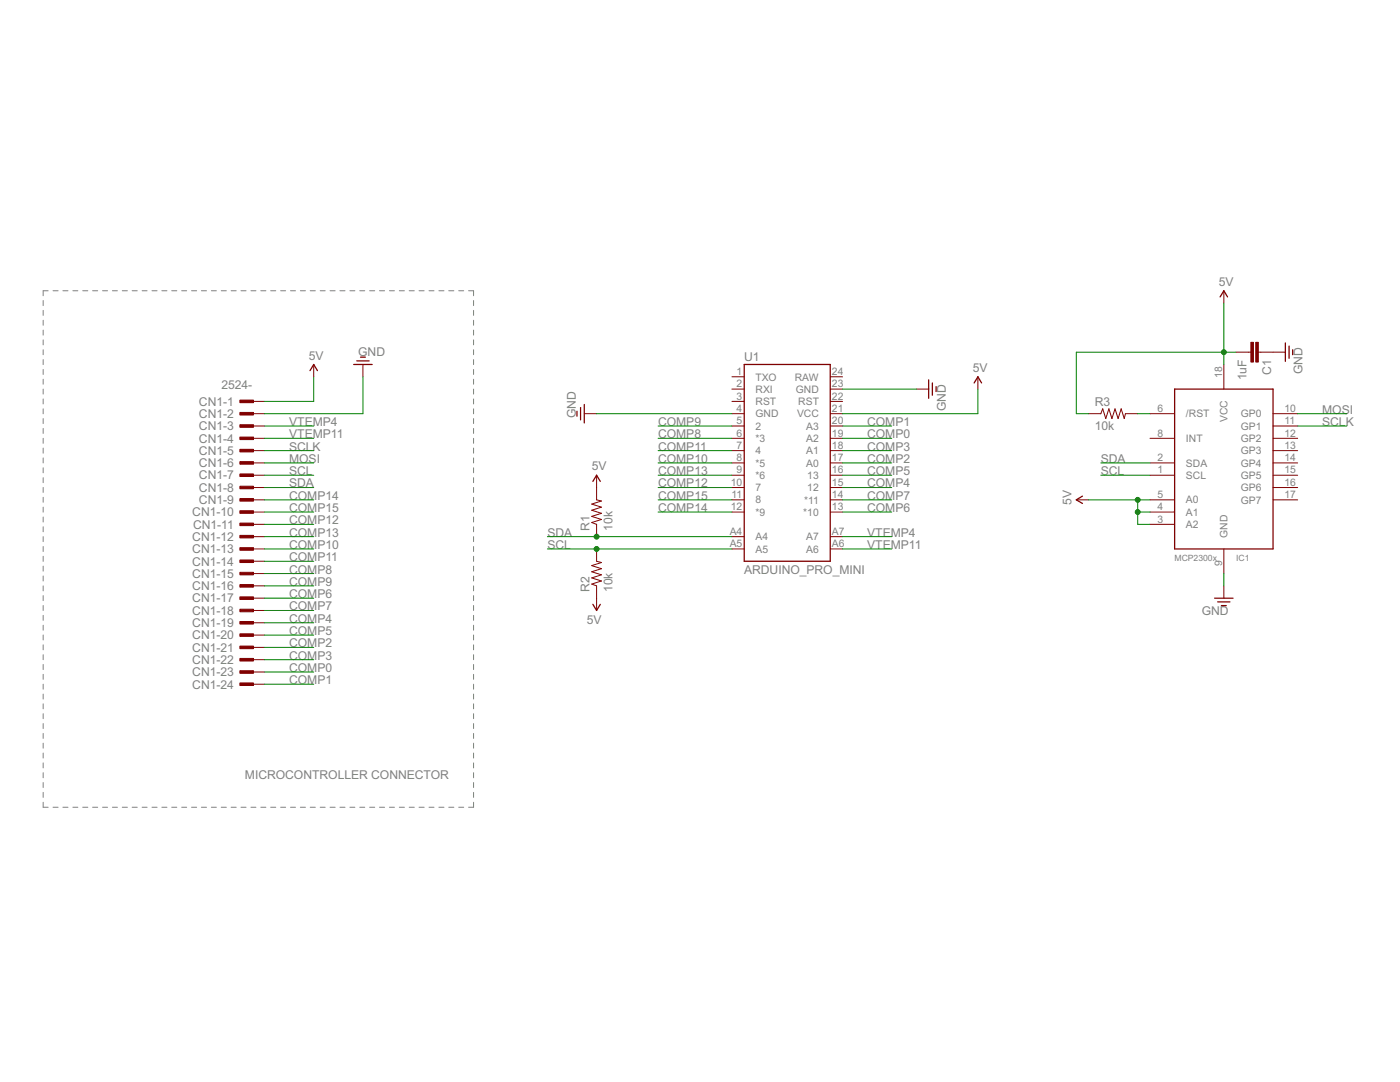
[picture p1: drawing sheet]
<?xml version="1.0" encoding="utf-8"?>
<!DOCTYPE eagle SYSTEM "eagle.dtd">
<!--
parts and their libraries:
openct: Licensing: Creative Commons ShareAlike 4.0 International - https://creativecommons.org/licenses/by-sa/4.0
-->
<eagle version="6.5.0">
<drawing>
<settings>
<setting alwaysvectorfont="no"/>
<setting verticaltext="up"/>
</settings>
<grid distance="0.1" unitdist="inch" unit="inch" style="lines" multiple="1" display="yes" altdistance="0.01" altunitdist="inch" altunit="inch"/>
<schematic xreflabel="%F%N/%S.%C%R" xrefpart="/%S.%C%R">
<libraries>
<library name="openct">
<symbols>
<symbol name="GND">
<wire x1="-1.905" y1="0" x2="1.905" y2="0" width="0.254" layer="94"/>
<wire x1="-1.27" y1="-0.762" x2="1.27" y2="-0.762" width="0.254" layer="94"/>
<wire x1="-0.508" y1="-1.524" x2="0.508" y2="-1.524" width="0.254" layer="94"/>
<text x="-4.572" y="-3.556" size="1.778" layer="96">&gt;VALUE</text>
<pin name="GND" x="0" y="2.54" visible="off" length="short" direction="sup" rot="R270"/>
</symbol>
<symbol name="RESISTOR">
<wire x1="-2.54" y1="0" x2="-2.159" y2="1.016" width="0.1524" layer="94"/>
<wire x1="-2.159" y1="1.016" x2="-1.524" y2="-1.016" width="0.1524" layer="94"/>
<wire x1="-1.524" y1="-1.016" x2="-0.889" y2="1.016" width="0.1524" layer="94"/>
<wire x1="-0.889" y1="1.016" x2="-0.254" y2="-1.016" width="0.1524" layer="94"/>
<wire x1="-0.254" y1="-1.016" x2="0.381" y2="1.016" width="0.1524" layer="94"/>
<wire x1="0.381" y1="1.016" x2="1.016" y2="-1.016" width="0.1524" layer="94"/>
<wire x1="1.016" y1="-1.016" x2="1.651" y2="1.016" width="0.1524" layer="94"/>
<wire x1="1.651" y1="1.016" x2="2.286" y2="-1.016" width="0.1524" layer="94"/>
<wire x1="2.286" y1="-1.016" x2="2.54" y2="0" width="0.1524" layer="94"/>
<text x="-3.81" y="1.4986" size="1.778" layer="95">&gt;NAME</text>
<text x="-3.81" y="-3.302" size="1.778" layer="96">&gt;VALUE</text>
<pin name="2" x="5.08" y="0" visible="off" length="short" direction="pas" swaplevel="1" rot="R180"/>
<pin name="1" x="-5.08" y="0" visible="off" length="short" direction="pas" swaplevel="1"/>
</symbol>
<symbol name="5V">
<wire x1="0.762" y1="1.27" x2="0" y2="2.54" width="0.254" layer="94"/>
<wire x1="0" y1="2.54" x2="-0.762" y2="1.27" width="0.254" layer="94"/>
<text x="-1.016" y="3.556" size="1.778" layer="96">&gt;VALUE</text>
<pin name="5V" x="0" y="0" visible="off" length="short" direction="sup" rot="R90"/>
</symbol>
<symbol name="CAP">
<wire x1="0" y1="2.54" x2="0" y2="2.032" width="0.1524" layer="94"/>
<wire x1="0" y1="0" x2="0" y2="0.508" width="0.1524" layer="94"/>
<text x="1.524" y="2.921" size="1.778" layer="95">&gt;NAME</text>
<text x="1.524" y="-2.159" size="1.778" layer="96">&gt;VALUE</text>
<rectangle x1="-2.032" y1="0.508" x2="2.032" y2="1.016" layer="94"/>
<rectangle x1="-2.032" y1="1.524" x2="2.032" y2="2.032" layer="94"/>
<pin name="1" x="0" y="5.08" visible="off" length="short" direction="pas" swaplevel="1" rot="R270"/>
<pin name="2" x="0" y="-2.54" visible="off" length="short" direction="pas" swaplevel="1" rot="R90"/>
</symbol>
</symbols>
<devicesets>
<deviceset name="GND" prefix="GND">
<gates>
<gate name="1" symbol="GND" x="0" y="0"/>
</gates>
<devices>
<device name="">
<technologies>
<technology name=""/>
</technologies>
</device>
</devices>
</deviceset>
<deviceset name="RESISTOR" prefix="R" uservalue="yes">
<gates>
<gate name="G$1" symbol="RESISTOR" x="0" y="0"/>
</gates>
<devices>
<device name="0603" package="0603">
<connects>
<connect gate="G$1" pin="1" pad="1"/>
<connect gate="G$1" pin="2" pad="2"/>
</connects>
<technologies>
<technology name=""/>
</technologies>
</device>
<device name="0402" package="C0402">
<connects>
<connect gate="G$1" pin="1" pad="1"/>
<connect gate="G$1" pin="2" pad="2"/>
</connects>
<technologies>
<technology name=""/>
</technologies>
</device>
<device name="0805" package="0805">
<connects>
<connect gate="G$1" pin="1" pad="1"/>
<connect gate="G$1" pin="2" pad="2"/>
</connects>
<technologies>
<technology name=""/>
</technologies>
</device>
</devices>
</deviceset>
<deviceset name="5V">
<gates>
<gate name="G$1" symbol="5V" x="0" y="0"/>
</gates>
<devices>
<device name="">
<technologies>
<technology name=""/>
</technologies>
</device>
</devices>
</deviceset>
<deviceset name="CAP" prefix="C" uservalue="yes">
<gates>
<gate name="G$1" symbol="CAP" x="0" y="0"/>
</gates>
<devices>
<device name="0603" package="0603">
<connects>
<connect gate="G$1" pin="1" pad="1"/>
<connect gate="G$1" pin="2" pad="2"/>
</connects>
<technologies>
<technology name=""/>
</technologies>
</device>
<device name="0402" package="C0402">
<connects>
<connect gate="G$1" pin="1" pad="1"/>
<connect gate="G$1" pin="2" pad="2"/>
</connects>
<technologies>
<technology name=""/>
</technologies>
</device>
<device name="0805" package="0805">
<connects>
<connect gate="G$1" pin="1" pad="1"/>
<connect gate="G$1" pin="2" pad="2"/>
</connects>
<technologies>
<technology name=""/>
</technologies>
</device>
</devices>
</deviceset>
</devicesets>
</library>
<library name="con-3m">
<symbols>
<symbol name="PINV">
<text x="-1.27" y="0.889" size="1.778" layer="95" rot="R180">&gt;NAME</text>
<text x="-3.81" y="2.667" size="1.778" layer="96">&gt;VALUE</text>
<rectangle x1="0" y1="-0.254" x2="2.794" y2="0.254" layer="94"/>
<pin name="KL" x="5.08" y="0" visible="off" length="short" direction="pas" rot="R180"/>
</symbol>
<symbol name="PIN">
<text x="-1.27" y="0.889" size="1.778" layer="95" rot="R180">&gt;NAME</text>
<rectangle x1="0" y1="-0.254" x2="2.794" y2="0.254" layer="94"/>
<pin name="KL" x="5.08" y="0" visible="off" length="short" direction="pas" rot="R180"/>
</symbol>
</symbols>
<devicesets>
<deviceset name="2524-" prefix="X">
<gates>
<gate name="-1" symbol="PINV" x="0" y="0" addlevel="always"/>
<gate name="-2" symbol="PIN" x="0" y="-2.54" addlevel="always"/>
<gate name="-3" symbol="PIN" x="0" y="-5.08" addlevel="always"/>
<gate name="-4" symbol="PIN" x="0" y="-7.62" addlevel="always"/>
<gate name="-5" symbol="PIN" x="0" y="-10.16" addlevel="always"/>
<gate name="-6" symbol="PIN" x="0" y="-12.7" addlevel="always"/>
<gate name="-7" symbol="PIN" x="0" y="-15.24" addlevel="always"/>
<gate name="-8" symbol="PIN" x="0" y="-17.78" addlevel="always"/>
<gate name="-9" symbol="PIN" x="0" y="-20.32" addlevel="always"/>
<gate name="-10" symbol="PIN" x="0" y="-22.86" addlevel="always"/>
<gate name="-11" symbol="PIN" x="0" y="-25.4" addlevel="always"/>
<gate name="-12" symbol="PIN" x="0" y="-27.94" addlevel="always"/>
<gate name="-13" symbol="PIN" x="0" y="-30.48" addlevel="always"/>
<gate name="-14" symbol="PIN" x="0" y="-33.02" addlevel="always"/>
<gate name="-15" symbol="PIN" x="0" y="-35.56" addlevel="always"/>
<gate name="-16" symbol="PIN" x="0" y="-38.1" addlevel="always"/>
<gate name="-17" symbol="PIN" x="0" y="-40.64" addlevel="always"/>
<gate name="-18" symbol="PIN" x="0" y="-43.18" addlevel="always"/>
<gate name="-19" symbol="PIN" x="0" y="-45.72" addlevel="always"/>
<gate name="-20" symbol="PIN" x="0" y="-48.26" addlevel="always"/>
<gate name="-21" symbol="PIN" x="0" y="-50.8" addlevel="always"/>
<gate name="-22" symbol="PIN" x="0" y="-53.34" addlevel="always"/>
<gate name="-23" symbol="PIN" x="0" y="-55.88" addlevel="always"/>
<gate name="-24" symbol="PIN" x="0" y="-58.42" addlevel="always"/>
</gates>
<devices>
<device name="" package="PAK100/2500-24">
<connects>
<connect gate="-1" pin="KL" pad="1"/>
<connect gate="-10" pin="KL" pad="10"/>
<connect gate="-11" pin="KL" pad="11"/>
<connect gate="-12" pin="KL" pad="12"/>
<connect gate="-13" pin="KL" pad="13"/>
<connect gate="-14" pin="KL" pad="14"/>
<connect gate="-15" pin="KL" pad="15"/>
<connect gate="-16" pin="KL" pad="16"/>
<connect gate="-17" pin="KL" pad="17"/>
<connect gate="-18" pin="KL" pad="18"/>
<connect gate="-19" pin="KL" pad="19"/>
<connect gate="-2" pin="KL" pad="2"/>
<connect gate="-20" pin="KL" pad="20"/>
<connect gate="-21" pin="KL" pad="21"/>
<connect gate="-22" pin="KL" pad="22"/>
<connect gate="-23" pin="KL" pad="23"/>
<connect gate="-24" pin="KL" pad="24"/>
<connect gate="-3" pin="KL" pad="3"/>
<connect gate="-4" pin="KL" pad="4"/>
<connect gate="-5" pin="KL" pad="5"/>
<connect gate="-6" pin="KL" pad="6"/>
<connect gate="-7" pin="KL" pad="7"/>
<connect gate="-8" pin="KL" pad="8"/>
<connect gate="-9" pin="KL" pad="9"/>
</connects>
<technologies>
<technology name="">
<attribute name="MF" value="" constant="no"/>
<attribute name="MPN" value="" constant="no"/>
<attribute name="OC_FARNELL" value="unknown" constant="no"/>
<attribute name="OC_NEWARK" value="unknown" constant="no"/>
</technology>
</technologies>
</device>
<device name="5" package="PAK100/2500-5-24">
<connects>
<connect gate="-1" pin="KL" pad="1"/>
<connect gate="-10" pin="KL" pad="10"/>
<connect gate="-11" pin="KL" pad="11"/>
<connect gate="-12" pin="KL" pad="12"/>
<connect gate="-13" pin="KL" pad="13"/>
<connect gate="-14" pin="KL" pad="14"/>
<connect gate="-15" pin="KL" pad="15"/>
<connect gate="-16" pin="KL" pad="16"/>
<connect gate="-17" pin="KL" pad="17"/>
<connect gate="-18" pin="KL" pad="18"/>
<connect gate="-19" pin="KL" pad="19"/>
<connect gate="-2" pin="KL" pad="2"/>
<connect gate="-20" pin="KL" pad="20"/>
<connect gate="-21" pin="KL" pad="21"/>
<connect gate="-22" pin="KL" pad="22"/>
<connect gate="-23" pin="KL" pad="23"/>
<connect gate="-24" pin="KL" pad="24"/>
<connect gate="-3" pin="KL" pad="3"/>
<connect gate="-4" pin="KL" pad="4"/>
<connect gate="-5" pin="KL" pad="5"/>
<connect gate="-6" pin="KL" pad="6"/>
<connect gate="-7" pin="KL" pad="7"/>
<connect gate="-8" pin="KL" pad="8"/>
<connect gate="-9" pin="KL" pad="9"/>
</connects>
<technologies>
<technology name="">
<attribute name="MF" value="" constant="no"/>
<attribute name="MPN" value="" constant="no"/>
<attribute name="OC_FARNELL" value="9838465" constant="no"/>
<attribute name="OC_NEWARK" value="unknown" constant="no"/>
</technology>
</technologies>
</device>
</devices>
</deviceset>
</devicesets>
</library>
<library name="SparkFun-Boards">
<symbols>
<symbol name="ARDUINO_PRO_MINI">
<wire x1="-7.62" y1="17.78" x2="-7.62" y2="-22.86" width="0.254" layer="94"/>
<wire x1="-7.62" y1="-22.86" x2="10.16" y2="-22.86" width="0.254" layer="94"/>
<wire x1="10.16" y1="-22.86" x2="10.16" y2="17.78" width="0.254" layer="94"/>
<wire x1="10.16" y1="17.78" x2="-7.62" y2="17.78" width="0.254" layer="94"/>
<text x="-7.62" y="18.542" size="1.778" layer="95">&gt;NAME</text>
<text x="-7.62" y="-25.4" size="1.778" layer="96">&gt;VALUE</text>
<pin name="2" x="-10.16" y="5.08" length="short"/>
<pin name="*3" x="-10.16" y="2.54" length="short"/>
<pin name="4" x="-10.16" y="0" length="short"/>
<pin name="*5" x="-10.16" y="-2.54" length="short"/>
<pin name="*6" x="-10.16" y="-5.08" length="short"/>
<pin name="7" x="-10.16" y="-7.62" length="short"/>
<pin name="8" x="-10.16" y="-10.16" length="short"/>
<pin name="*9" x="-10.16" y="-12.7" length="short"/>
<pin name="*10" x="12.7" y="-12.7" length="short" rot="R180"/>
<pin name="*11" x="12.7" y="-10.16" length="short" rot="R180"/>
<pin name="12" x="12.7" y="-7.62" length="short" rot="R180"/>
<pin name="13" x="12.7" y="-5.08" length="short" rot="R180"/>
<pin name="A0" x="12.7" y="-2.54" length="short" rot="R180"/>
<pin name="A1" x="12.7" y="0" length="short" rot="R180"/>
<pin name="A2" x="12.7" y="2.54" length="short" rot="R180"/>
<pin name="A3" x="12.7" y="5.08" length="short" rot="R180"/>
<pin name="GND" x="-10.16" y="7.62" length="short"/>
<pin name="GND@2" x="12.7" y="12.7" length="short" rot="R180"/>
<pin name="RAW" x="12.7" y="15.24" length="short" rot="R180"/>
<pin name="RST" x="-10.16" y="10.16" length="short"/>
<pin name="RST@2" x="12.7" y="10.16" length="short" rot="R180"/>
<pin name="RXI" x="-10.16" y="12.7" length="short"/>
<pin name="TXO" x="-10.16" y="15.24" length="short"/>
<pin name="VCC" x="12.7" y="7.62" length="short" rot="R180"/>
<pin name="A7" x="12.7" y="-17.78" length="short" rot="R180"/>
<pin name="A6" x="12.7" y="-20.32" length="short" rot="R180"/>
<pin name="A4" x="-10.16" y="-17.78" length="short"/>
<pin name="A5" x="-10.16" y="-20.32" length="short"/>
</symbol>
</symbols>
<devicesets>
<deviceset name="ARDUINO_PRO_MINI">
<gates>
<gate name="G$1" symbol="ARDUINO_PRO_MINI" x="0" y="2.54"/>
</gates>
<devices>
<device name="" package="ARDUINO_PRO_MINI">
<connects>
<connect gate="G$1" pin="*10" pad="13"/>
<connect gate="G$1" pin="*11" pad="14"/>
<connect gate="G$1" pin="*3" pad="6"/>
<connect gate="G$1" pin="*5" pad="8"/>
<connect gate="G$1" pin="*6" pad="9"/>
<connect gate="G$1" pin="*9" pad="12"/>
<connect gate="G$1" pin="12" pad="15"/>
<connect gate="G$1" pin="13" pad="16"/>
<connect gate="G$1" pin="2" pad="5"/>
<connect gate="G$1" pin="4" pad="7"/>
<connect gate="G$1" pin="7" pad="10"/>
<connect gate="G$1" pin="8" pad="11"/>
<connect gate="G$1" pin="A0" pad="17"/>
<connect gate="G$1" pin="A1" pad="18"/>
<connect gate="G$1" pin="A2" pad="19"/>
<connect gate="G$1" pin="A3" pad="20"/>
<connect gate="G$1" pin="A4" pad="A4"/>
<connect gate="G$1" pin="A5" pad="A5"/>
<connect gate="G$1" pin="A6" pad="A6"/>
<connect gate="G$1" pin="A7" pad="A7"/>
<connect gate="G$1" pin="GND" pad="4"/>
<connect gate="G$1" pin="GND@2" pad="23"/>
<connect gate="G$1" pin="RAW" pad="24"/>
<connect gate="G$1" pin="RST" pad="3"/>
<connect gate="G$1" pin="RST@2" pad="22"/>
<connect gate="G$1" pin="RXI" pad="2"/>
<connect gate="G$1" pin="TXO" pad="1"/>
<connect gate="G$1" pin="VCC" pad="21"/>
</connects>
<technologies>
<technology name=""/>
</technologies>
</device>
</devices>
</deviceset>
</devicesets>
</library>
<library name="adafruit">
<symbols>
<symbol name="MCP2300X">
<wire x1="-10.16" y1="15.24" x2="10.16" y2="15.24" width="0.254" layer="94"/>
<wire x1="10.16" y1="15.24" x2="10.16" y2="-17.78" width="0.254" layer="94"/>
<wire x1="10.16" y1="-17.78" x2="-10.16" y2="-17.78" width="0.254" layer="94"/>
<wire x1="-10.16" y1="-17.78" x2="-10.16" y2="15.24" width="0.254" layer="94"/>
<text x="-10.16" y="-20.32" size="1.27" layer="96">MCP2300x</text>
<text x="2.54" y="-20.32" size="1.27" layer="95">&gt;NAME</text>
<pin name="GP0" x="15.24" y="10.16" length="middle" rot="R180"/>
<pin name="GP1" x="15.24" y="7.62" length="middle" rot="R180"/>
<pin name="GP2" x="15.24" y="5.08" length="middle" rot="R180"/>
<pin name="GP3" x="15.24" y="2.54" length="middle" rot="R180"/>
<pin name="GP4" x="15.24" y="0" length="middle" rot="R180"/>
<pin name="GP5" x="15.24" y="-2.54" length="middle" rot="R180"/>
<pin name="GP6" x="15.24" y="-5.08" length="middle" rot="R180"/>
<pin name="GP7" x="15.24" y="-7.62" length="middle" rot="R180"/>
<pin name="VCC" x="0" y="20.32" length="middle" direction="pwr" rot="R270"/>
<pin name="GND" x="0" y="-22.86" length="middle" direction="pwr" rot="R90"/>
<pin name="A0" x="-15.24" y="-7.62" length="middle" direction="in"/>
<pin name="A1" x="-15.24" y="-10.16" length="middle" direction="in"/>
<pin name="A2" x="-15.24" y="-12.7" length="middle" direction="in"/>
<pin name="SDA" x="-15.24" y="0" length="middle"/>
<pin name="SCL" x="-15.24" y="-2.54" length="middle"/>
<pin name="/RST" x="-15.24" y="10.16" length="middle" direction="in"/>
<pin name="INT" x="-15.24" y="5.08" length="middle" direction="out"/>
</symbol>
</symbols>
<devicesets>
<deviceset name="MCP2300X" prefix="IC">
<gates>
<gate name="G$1" symbol="MCP2300X" x="0" y="0"/>
</gates>
<devices>
<device name="/SO" package="SO18W">
<connects>
<connect gate="G$1" pin="/RST" pad="6"/>
<connect gate="G$1" pin="A0" pad="5"/>
<connect gate="G$1" pin="A1" pad="4"/>
<connect gate="G$1" pin="A2" pad="3"/>
<connect gate="G$1" pin="GND" pad="9"/>
<connect gate="G$1" pin="GP0" pad="10"/>
<connect gate="G$1" pin="GP1" pad="11"/>
<connect gate="G$1" pin="GP2" pad="12"/>
<connect gate="G$1" pin="GP3" pad="13"/>
<connect gate="G$1" pin="GP4" pad="14"/>
<connect gate="G$1" pin="GP5" pad="15"/>
<connect gate="G$1" pin="GP6" pad="16"/>
<connect gate="G$1" pin="GP7" pad="17"/>
<connect gate="G$1" pin="INT" pad="8"/>
<connect gate="G$1" pin="SCL" pad="1"/>
<connect gate="G$1" pin="SDA" pad="2"/>
<connect gate="G$1" pin="VCC" pad="18"/>
</connects>
<technologies>
<technology name=""/>
</technologies>
</device>
<device name="/P" package="DIL18">
<connects>
<connect gate="G$1" pin="/RST" pad="6"/>
<connect gate="G$1" pin="A0" pad="5"/>
<connect gate="G$1" pin="A1" pad="4"/>
<connect gate="G$1" pin="A2" pad="3"/>
<connect gate="G$1" pin="GND" pad="9"/>
<connect gate="G$1" pin="GP0" pad="10"/>
<connect gate="G$1" pin="GP1" pad="11"/>
<connect gate="G$1" pin="GP2" pad="12"/>
<connect gate="G$1" pin="GP3" pad="13"/>
<connect gate="G$1" pin="GP4" pad="14"/>
<connect gate="G$1" pin="GP5" pad="15"/>
<connect gate="G$1" pin="GP6" pad="16"/>
<connect gate="G$1" pin="GP7" pad="17"/>
<connect gate="G$1" pin="INT" pad="8"/>
<connect gate="G$1" pin="SCL" pad="1"/>
<connect gate="G$1" pin="SDA" pad="2"/>
<connect gate="G$1" pin="VCC" pad="18"/>
</connects>
<technologies>
<technology name=""/>
</technologies>
</device>
</devices>
</deviceset>
</devicesets>
</library>
</libraries>
<attributes>
</attributes>
<variantdefs>
</variantdefs>
<classes>
<class number="0" name="default" width="0" drill="0">
</class>
</classes>
<parts>
<part name="U1" library="SparkFun-Boards" deviceset="ARDUINO_PRO_MINI" device=""/>
<part name="R1" library="openct" deviceset="RESISTOR" device="0603" value="10k"/>
<part name="R2" library="openct" deviceset="RESISTOR" device="0603" value="10k"/>
<part name="U$2" library="openct" deviceset="5V" device=""/>
<part name="U$3" library="openct" deviceset="5V" device=""/>
<part name="GND1" library="openct" deviceset="GND" device=""/>
<part name="GND2" library="openct" deviceset="GND" device=""/>
<part name="U$4" library="openct" deviceset="5V" device=""/>
<part name="IC1" library="adafruit" deviceset="MCP2300X" device="/SO"/>
<part name="R3" library="openct" deviceset="RESISTOR" device="0603" value="10k"/>
<part name="C1" library="openct" deviceset="CAP" device="0603" value="1uF"/>
<part name="U$6" library="openct" deviceset="5V" device=""/>
<part name="GND4" library="openct" deviceset="GND" device=""/>
<part name="GND5" library="openct" deviceset="GND" device=""/>
<part name="U$7" library="openct" deviceset="5V" device=""/>
<part name="CN1" library="con-3m" deviceset="2524-" device=""/>
<part name="GND3" library="openct" deviceset="GND" device=""/>
<part name="U$5" library="openct" deviceset="5V" device=""/>
</parts>
<sheets>
<sheet>
<plain>
<wire x1="137.16" y1="-43.18" x2="137.16" y2="-149.86" width="0.1524" layer="97" style="shortdash"/>
<wire x1="137.16" y1="-149.86" x2="226.06" y2="-149.86" width="0.1524" layer="97" style="shortdash"/>
<wire x1="226.06" y1="-149.86" x2="226.06" y2="-43.18" width="0.1524" layer="97" style="shortdash"/>
<wire x1="226.06" y1="-43.18" x2="137.16" y2="-43.18" width="0.1524" layer="97" style="shortdash"/>
<text x="220.98" y="-142.24" size="1.778" layer="97" rot="R180">MICROCONTROLLER CONNECTOR</text>
</plain>
<instances>
<instance part="U1" gate="G$1" x="289.56" y="-76.2"/>
<instance part="R1" gate="G$1" x="251.46" y="-88.9" rot="R90"/>
<instance part="R2" gate="G$1" x="251.46" y="-101.6" rot="R90"/>
<instance part="U$2" gate="G$1" x="251.46" y="-83.82"/>
<instance part="U$3" gate="G$1" x="251.46" y="-106.68" rot="R180"/>
<instance part="GND1" gate="1" x="320.04" y="-63.5" rot="R90"/>
<instance part="GND2" gate="1" x="248.92" y="-68.58" rot="R270"/>
<instance part="U$4" gate="G$1" x="330.2" y="-63.5"/>
<instance part="IC1" gate="G$1" x="381" y="-78.74"/>
<instance part="R3" gate="G$1" x="358.14" y="-68.58"/>
<instance part="C1" gate="G$1" x="386.08" y="-55.88" rot="R270"/>
<instance part="U$6" gate="G$1" x="381" y="-45.72"/>
<instance part="GND4" gate="1" x="393.7" y="-55.88" rot="R90"/>
<instance part="GND5" gate="1" x="381" y="-106.68"/>
<instance part="U$7" gate="G$1" x="353.06" y="-86.36" rot="R90"/>
<instance part="CN1" gate="-1" x="177.8" y="-66.04"/>
<instance part="CN1" gate="-2" x="177.8" y="-68.58"/>
<instance part="CN1" gate="-3" x="177.8" y="-71.12"/>
<instance part="CN1" gate="-4" x="177.8" y="-73.66"/>
<instance part="CN1" gate="-5" x="177.8" y="-76.2"/>
<instance part="CN1" gate="-6" x="177.8" y="-78.74"/>
<instance part="CN1" gate="-7" x="177.8" y="-81.28"/>
<instance part="CN1" gate="-8" x="177.8" y="-83.82"/>
<instance part="CN1" gate="-9" x="177.8" y="-86.36"/>
<instance part="CN1" gate="-10" x="177.8" y="-88.9"/>
<instance part="CN1" gate="-11" x="177.8" y="-91.44"/>
<instance part="CN1" gate="-12" x="177.8" y="-93.98"/>
<instance part="CN1" gate="-13" x="177.8" y="-96.52"/>
<instance part="CN1" gate="-14" x="177.8" y="-99.06"/>
<instance part="CN1" gate="-15" x="177.8" y="-101.6"/>
<instance part="CN1" gate="-16" x="177.8" y="-104.14"/>
<instance part="CN1" gate="-17" x="177.8" y="-106.68"/>
<instance part="CN1" gate="-18" x="177.8" y="-109.22"/>
<instance part="CN1" gate="-19" x="177.8" y="-111.76"/>
<instance part="CN1" gate="-20" x="177.8" y="-114.3"/>
<instance part="CN1" gate="-21" x="177.8" y="-116.84"/>
<instance part="CN1" gate="-22" x="177.8" y="-119.38"/>
<instance part="CN1" gate="-23" x="177.8" y="-121.92"/>
<instance part="CN1" gate="-24" x="177.8" y="-124.46"/>
<instance part="GND3" gate="1" x="203.2" y="-58.42" rot="R180"/>
<instance part="U$5" gate="G$1" x="193.04" y="-60.96"/>
</instances>
<busses>
</busses>
<nets>
<net name="GND" class="0">
<segment>
<pinref part="U1" gate="G$1" pin="GND@2"/>
<wire x1="302.26" y1="-63.5" x2="317.5" y2="-63.5" width="0.1524" layer="91"/>
<pinref part="GND1" gate="1" pin="GND"/>
</segment>
<segment>
<pinref part="U1" gate="G$1" pin="GND"/>
<wire x1="279.4" y1="-68.58" x2="251.46" y2="-68.58" width="0.1524" layer="91"/>
<pinref part="GND2" gate="1" pin="GND"/>
</segment>
<segment>
<pinref part="C1" gate="G$1" pin="1"/>
<pinref part="GND4" gate="1" pin="GND"/>
</segment>
<segment>
<pinref part="IC1" gate="G$1" pin="GND"/>
<wire x1="381" y1="-101.6" x2="381" y2="-104.14" width="0.1524" layer="91"/>
<pinref part="GND5" gate="1" pin="GND"/>
</segment>
<segment>
<pinref part="CN1" gate="-2" pin="KL"/>
<wire x1="182.88" y1="-68.58" x2="203.2" y2="-68.58" width="0.1524" layer="91"/>
<wire x1="203.2" y1="-68.58" x2="203.2" y2="-60.96" width="0.1524" layer="91"/>
<pinref part="GND3" gate="1" pin="GND"/>
</segment>
</net>
<net name="SCLK" class="0">
<segment>
<pinref part="CN1" gate="-5" pin="KL"/>
<wire x1="182.88" y1="-76.2" x2="193.04" y2="-76.2" width="0.1524" layer="91"/>
<label x="187.96" y="-76.2" size="1.778" layer="95"/>
</segment>
<segment>
<pinref part="IC1" gate="G$1" pin="GP1"/>
<wire x1="396.24" y1="-71.12" x2="406.4" y2="-71.12" width="0.1524" layer="91"/>
<label x="401.32" y="-71.12" size="1.778" layer="95"/>
</segment>
</net>
<net name="MOSI" class="0">
<segment>
<pinref part="CN1" gate="-6" pin="KL"/>
<wire x1="182.88" y1="-78.74" x2="193.04" y2="-78.74" width="0.1524" layer="91"/>
<label x="187.96" y="-78.74" size="1.778" layer="95"/>
</segment>
<segment>
<pinref part="IC1" gate="G$1" pin="GP0"/>
<wire x1="396.24" y1="-68.58" x2="406.4" y2="-68.58" width="0.1524" layer="91"/>
<label x="401.32" y="-68.58" size="1.778" layer="95"/>
</segment>
</net>
<net name="COMP0" class="0">
<segment>
<pinref part="CN1" gate="-23" pin="KL"/>
<wire x1="182.88" y1="-121.92" x2="193.04" y2="-121.92" width="0.1524" layer="91"/>
<label x="187.96" y="-121.92" size="1.778" layer="95"/>
</segment>
<segment>
<pinref part="U1" gate="G$1" pin="A2"/>
<wire x1="302.26" y1="-73.66" x2="312.42" y2="-73.66" width="0.1524" layer="91"/>
<label x="307.34" y="-73.66" size="1.778" layer="95"/>
</segment>
</net>
<net name="COMP8" class="0">
<segment>
<pinref part="CN1" gate="-15" pin="KL"/>
<wire x1="182.88" y1="-101.6" x2="193.04" y2="-101.6" width="0.1524" layer="91"/>
<label x="187.96" y="-101.6" size="1.778" layer="95"/>
</segment>
<segment>
<pinref part="U1" gate="G$1" pin="*3"/>
<wire x1="279.4" y1="-73.66" x2="264.16" y2="-73.66" width="0.1524" layer="91"/>
<label x="264.16" y="-73.66" size="1.778" layer="95"/>
</segment>
</net>
<net name="COMP1" class="0">
<segment>
<pinref part="CN1" gate="-24" pin="KL"/>
<wire x1="182.88" y1="-124.46" x2="193.04" y2="-124.46" width="0.1524" layer="91"/>
<label x="187.96" y="-124.46" size="1.778" layer="95"/>
</segment>
<segment>
<pinref part="U1" gate="G$1" pin="A3"/>
<wire x1="302.26" y1="-71.12" x2="312.42" y2="-71.12" width="0.1524" layer="91"/>
<label x="307.34" y="-71.12" size="1.778" layer="95"/>
</segment>
</net>
<net name="COMP9" class="0">
<segment>
<pinref part="CN1" gate="-16" pin="KL"/>
<wire x1="182.88" y1="-104.14" x2="193.04" y2="-104.14" width="0.1524" layer="91"/>
<label x="187.96" y="-104.14" size="1.778" layer="95"/>
</segment>
<segment>
<pinref part="U1" gate="G$1" pin="2"/>
<wire x1="279.4" y1="-71.12" x2="264.16" y2="-71.12" width="0.1524" layer="91"/>
<label x="264.16" y="-71.12" size="1.778" layer="95"/>
</segment>
</net>
<net name="COMP2" class="0">
<segment>
<pinref part="CN1" gate="-21" pin="KL"/>
<wire x1="182.88" y1="-116.84" x2="193.04" y2="-116.84" width="0.1524" layer="91"/>
<label x="187.96" y="-116.84" size="1.778" layer="95"/>
</segment>
<segment>
<pinref part="U1" gate="G$1" pin="A0"/>
<wire x1="302.26" y1="-78.74" x2="312.42" y2="-78.74" width="0.1524" layer="91"/>
<label x="307.34" y="-78.74" size="1.778" layer="95"/>
</segment>
</net>
<net name="COMP10" class="0">
<segment>
<pinref part="CN1" gate="-13" pin="KL"/>
<wire x1="182.88" y1="-96.52" x2="193.04" y2="-96.52" width="0.1524" layer="91"/>
<label x="187.96" y="-96.52" size="1.778" layer="95"/>
</segment>
<segment>
<pinref part="U1" gate="G$1" pin="*5"/>
<wire x1="279.4" y1="-78.74" x2="264.16" y2="-78.74" width="0.1524" layer="91"/>
<label x="264.16" y="-78.74" size="1.778" layer="95"/>
</segment>
</net>
<net name="COMP3" class="0">
<segment>
<pinref part="CN1" gate="-22" pin="KL"/>
<wire x1="182.88" y1="-119.38" x2="193.04" y2="-119.38" width="0.1524" layer="91"/>
<label x="187.96" y="-119.38" size="1.778" layer="95"/>
</segment>
<segment>
<pinref part="U1" gate="G$1" pin="A1"/>
<wire x1="302.26" y1="-76.2" x2="312.42" y2="-76.2" width="0.1524" layer="91"/>
<label x="307.34" y="-76.2" size="1.778" layer="95"/>
</segment>
</net>
<net name="COMP11" class="0">
<segment>
<pinref part="CN1" gate="-14" pin="KL"/>
<wire x1="182.88" y1="-99.06" x2="193.04" y2="-99.06" width="0.1524" layer="91"/>
<label x="187.96" y="-99.06" size="1.778" layer="95"/>
</segment>
<segment>
<pinref part="U1" gate="G$1" pin="4"/>
<wire x1="279.4" y1="-76.2" x2="264.16" y2="-76.2" width="0.1524" layer="91"/>
<label x="264.16" y="-76.2" size="1.778" layer="95"/>
</segment>
</net>
<net name="COMP4" class="0">
<segment>
<pinref part="CN1" gate="-19" pin="KL"/>
<wire x1="182.88" y1="-111.76" x2="193.04" y2="-111.76" width="0.1524" layer="91"/>
<label x="187.96" y="-111.76" size="1.778" layer="95"/>
</segment>
<segment>
<pinref part="U1" gate="G$1" pin="12"/>
<wire x1="302.26" y1="-83.82" x2="312.42" y2="-83.82" width="0.1524" layer="91"/>
<label x="307.34" y="-83.82" size="1.778" layer="95"/>
</segment>
</net>
<net name="COMP12" class="0">
<segment>
<pinref part="CN1" gate="-11" pin="KL"/>
<wire x1="182.88" y1="-91.44" x2="193.04" y2="-91.44" width="0.1524" layer="91"/>
<label x="187.96" y="-91.44" size="1.778" layer="95"/>
</segment>
<segment>
<pinref part="U1" gate="G$1" pin="7"/>
<wire x1="279.4" y1="-83.82" x2="264.16" y2="-83.82" width="0.1524" layer="91"/>
<label x="264.16" y="-83.82" size="1.778" layer="95"/>
</segment>
</net>
<net name="COMP5" class="0">
<segment>
<pinref part="CN1" gate="-20" pin="KL"/>
<wire x1="182.88" y1="-114.3" x2="193.04" y2="-114.3" width="0.1524" layer="91"/>
<label x="187.96" y="-114.3" size="1.778" layer="95"/>
</segment>
<segment>
<pinref part="U1" gate="G$1" pin="13"/>
<wire x1="302.26" y1="-81.28" x2="312.42" y2="-81.28" width="0.1524" layer="91"/>
<label x="307.34" y="-81.28" size="1.778" layer="95"/>
</segment>
</net>
<net name="COMP13" class="0">
<segment>
<pinref part="CN1" gate="-12" pin="KL"/>
<wire x1="182.88" y1="-93.98" x2="193.04" y2="-93.98" width="0.1524" layer="91"/>
<label x="187.96" y="-93.98" size="1.778" layer="95"/>
</segment>
<segment>
<pinref part="U1" gate="G$1" pin="*6"/>
<wire x1="279.4" y1="-81.28" x2="264.16" y2="-81.28" width="0.1524" layer="91"/>
<label x="264.16" y="-81.28" size="1.778" layer="95"/>
</segment>
</net>
<net name="COMP6" class="0">
<segment>
<pinref part="CN1" gate="-17" pin="KL"/>
<wire x1="182.88" y1="-106.68" x2="193.04" y2="-106.68" width="0.1524" layer="91"/>
<label x="187.96" y="-106.68" size="1.778" layer="95"/>
</segment>
<segment>
<pinref part="U1" gate="G$1" pin="*10"/>
<wire x1="302.26" y1="-88.9" x2="312.42" y2="-88.9" width="0.1524" layer="91"/>
<label x="307.34" y="-88.9" size="1.778" layer="95"/>
</segment>
</net>
<net name="COMP14" class="0">
<segment>
<pinref part="CN1" gate="-9" pin="KL"/>
<wire x1="182.88" y1="-86.36" x2="193.04" y2="-86.36" width="0.1524" layer="91"/>
<label x="187.96" y="-86.36" size="1.778" layer="95"/>
</segment>
<segment>
<pinref part="U1" gate="G$1" pin="*9"/>
<wire x1="279.4" y1="-88.9" x2="264.16" y2="-88.9" width="0.1524" layer="91"/>
<label x="264.16" y="-88.9" size="1.778" layer="95"/>
</segment>
</net>
<net name="COMP7" class="0">
<segment>
<pinref part="CN1" gate="-18" pin="KL"/>
<wire x1="182.88" y1="-109.22" x2="193.04" y2="-109.22" width="0.1524" layer="91"/>
<label x="187.96" y="-109.22" size="1.778" layer="95"/>
</segment>
<segment>
<pinref part="U1" gate="G$1" pin="*11"/>
<wire x1="302.26" y1="-86.36" x2="312.42" y2="-86.36" width="0.1524" layer="91"/>
<label x="307.34" y="-86.36" size="1.778" layer="95"/>
</segment>
</net>
<net name="COMP15" class="0">
<segment>
<pinref part="CN1" gate="-10" pin="KL"/>
<wire x1="182.88" y1="-88.9" x2="193.04" y2="-88.9" width="0.1524" layer="91"/>
<label x="187.96" y="-88.9" size="1.778" layer="95"/>
</segment>
<segment>
<pinref part="U1" gate="G$1" pin="8"/>
<wire x1="279.4" y1="-86.36" x2="264.16" y2="-86.36" width="0.1524" layer="91"/>
<label x="264.16" y="-86.36" size="1.778" layer="95"/>
</segment>
</net>
<net name="VTEMP4" class="0">
<segment>
<pinref part="U1" gate="G$1" pin="A7"/>
<wire x1="302.26" y1="-93.98" x2="312.42" y2="-93.98" width="0.1524" layer="91"/>
<label x="307.34" y="-93.98" size="1.778" layer="95"/>
</segment>
<segment>
<pinref part="CN1" gate="-3" pin="KL"/>
<wire x1="182.88" y1="-71.12" x2="193.04" y2="-71.12" width="0.1524" layer="91"/>
<label x="187.96" y="-71.12" size="1.778" layer="95"/>
</segment>
</net>
<net name="VTEMP11" class="0">
<segment>
<pinref part="U1" gate="G$1" pin="A6"/>
<wire x1="302.26" y1="-96.52" x2="312.42" y2="-96.52" width="0.1524" layer="91"/>
<label x="307.34" y="-96.52" size="1.778" layer="95"/>
</segment>
<segment>
<pinref part="CN1" gate="-4" pin="KL"/>
<wire x1="182.88" y1="-73.66" x2="193.04" y2="-73.66" width="0.1524" layer="91"/>
<label x="187.96" y="-73.66" size="1.778" layer="95"/>
</segment>
</net>
<net name="SCL" class="0">
<segment>
<pinref part="U1" gate="G$1" pin="A5"/>
<wire x1="279.4" y1="-96.52" x2="251.46" y2="-96.52" width="0.1524" layer="91"/>
<label x="241.3" y="-96.52" size="1.778" layer="95"/>
<pinref part="R2" gate="G$1" pin="2"/>
<wire x1="251.46" y1="-96.52" x2="241.3" y2="-96.52" width="0.1524" layer="91"/>
<junction x="251.46" y="-96.52"/>
</segment>
<segment>
<pinref part="IC1" gate="G$1" pin="SCL"/>
<wire x1="365.76" y1="-81.28" x2="355.6" y2="-81.28" width="0.1524" layer="91"/>
<label x="355.6" y="-81.28" size="1.778" layer="95"/>
</segment>
<segment>
<pinref part="CN1" gate="-7" pin="KL"/>
<wire x1="182.88" y1="-81.28" x2="193.04" y2="-81.28" width="0.1524" layer="91"/>
<label x="187.96" y="-81.28" size="1.778" layer="95"/>
</segment>
</net>
<net name="SDA" class="0">
<segment>
<pinref part="U1" gate="G$1" pin="A4"/>
<wire x1="279.4" y1="-93.98" x2="251.46" y2="-93.98" width="0.1524" layer="91"/>
<label x="241.3" y="-93.98" size="1.778" layer="95"/>
<pinref part="R1" gate="G$1" pin="1"/>
<wire x1="251.46" y1="-93.98" x2="241.3" y2="-93.98" width="0.1524" layer="91"/>
<junction x="251.46" y="-93.98"/>
</segment>
<segment>
<pinref part="IC1" gate="G$1" pin="SDA"/>
<wire x1="365.76" y1="-78.74" x2="355.6" y2="-78.74" width="0.1524" layer="91"/>
<label x="355.6" y="-78.74" size="1.778" layer="95"/>
</segment>
<segment>
<pinref part="CN1" gate="-8" pin="KL"/>
<wire x1="182.88" y1="-83.82" x2="193.04" y2="-83.82" width="0.1524" layer="91"/>
<label x="187.96" y="-83.82" size="1.778" layer="95"/>
</segment>
</net>
<net name="5V" class="0">
<segment>
<pinref part="R1" gate="G$1" pin="2"/>
<pinref part="U$2" gate="G$1" pin="5V"/>
</segment>
<segment>
<pinref part="R2" gate="G$1" pin="1"/>
<pinref part="U$3" gate="G$1" pin="5V"/>
</segment>
<segment>
<pinref part="U1" gate="G$1" pin="VCC"/>
<wire x1="302.26" y1="-68.58" x2="330.2" y2="-68.58" width="0.1524" layer="91"/>
<wire x1="330.2" y1="-68.58" x2="330.2" y2="-63.5" width="0.1524" layer="91"/>
<pinref part="U$4" gate="G$1" pin="5V"/>
</segment>
<segment>
<pinref part="IC1" gate="G$1" pin="VCC"/>
<pinref part="U$6" gate="G$1" pin="5V"/>
<wire x1="381" y1="-58.42" x2="381" y2="-55.88" width="0.1524" layer="91"/>
<pinref part="R3" gate="G$1" pin="1"/>
<wire x1="381" y1="-55.88" x2="381" y2="-45.72" width="0.1524" layer="91"/>
<wire x1="353.06" y1="-68.58" x2="350.52" y2="-68.58" width="0.1524" layer="91"/>
<wire x1="350.52" y1="-68.58" x2="350.52" y2="-55.88" width="0.1524" layer="91"/>
<wire x1="350.52" y1="-55.88" x2="381" y2="-55.88" width="0.1524" layer="91"/>
<pinref part="C1" gate="G$1" pin="2"/>
<wire x1="381" y1="-55.88" x2="383.54" y2="-55.88" width="0.1524" layer="91"/>
<junction x="381" y="-55.88"/>
</segment>
<segment>
<pinref part="IC1" gate="G$1" pin="A2"/>
<wire x1="365.76" y1="-91.44" x2="363.22" y2="-91.44" width="0.1524" layer="91"/>
<wire x1="363.22" y1="-91.44" x2="363.22" y2="-88.9" width="0.1524" layer="91"/>
<pinref part="IC1" gate="G$1" pin="A0"/>
<wire x1="363.22" y1="-88.9" x2="363.22" y2="-86.36" width="0.1524" layer="91"/>
<wire x1="365.76" y1="-86.36" x2="363.22" y2="-86.36" width="0.1524" layer="91"/>
<wire x1="363.22" y1="-86.36" x2="353.06" y2="-86.36" width="0.1524" layer="91"/>
<pinref part="IC1" gate="G$1" pin="A1"/>
<wire x1="365.76" y1="-88.9" x2="363.22" y2="-88.9" width="0.1524" layer="91"/>
<junction x="363.22" y="-88.9"/>
<junction x="363.22" y="-86.36"/>
<pinref part="U$7" gate="G$1" pin="5V"/>
</segment>
<segment>
<pinref part="CN1" gate="-1" pin="KL"/>
<wire x1="182.88" y1="-66.04" x2="193.04" y2="-66.04" width="0.1524" layer="91"/>
<wire x1="193.04" y1="-66.04" x2="193.04" y2="-60.96" width="0.1524" layer="91"/>
<pinref part="U$5" gate="G$1" pin="5V"/>
</segment>
</net>
<net name="N$4" class="0">
<segment>
<pinref part="R3" gate="G$1" pin="2"/>
<pinref part="IC1" gate="G$1" pin="/RST"/>
<wire x1="363.22" y1="-68.58" x2="365.76" y2="-68.58" width="0.1524" layer="91"/>
</segment>
</net>
</nets>
</sheet>
</sheets>
</schematic>
</drawing>
</eagle>
